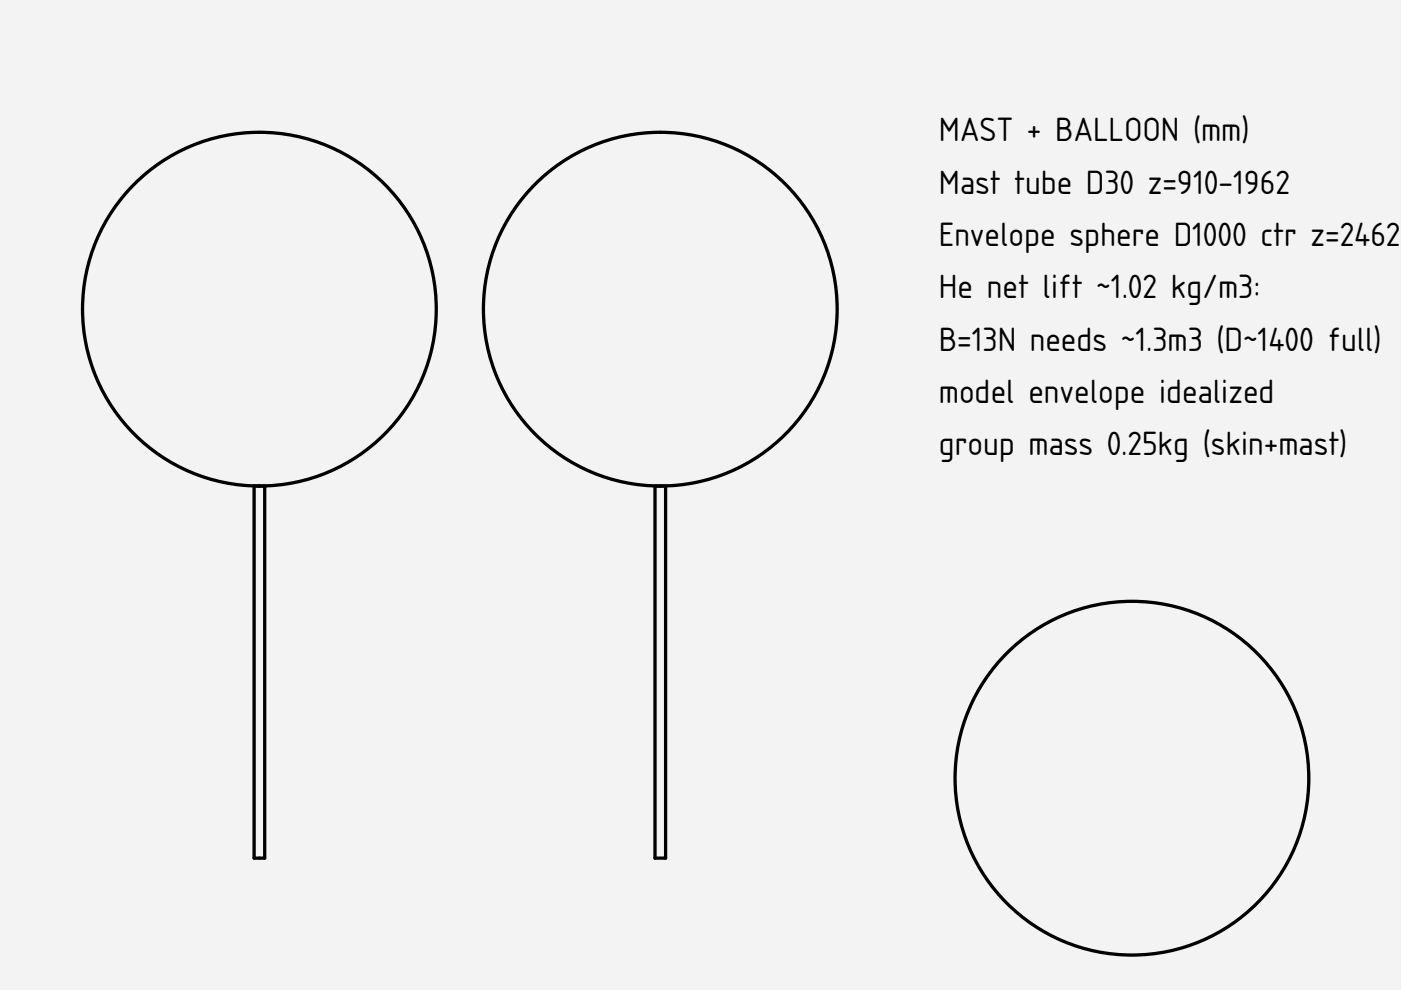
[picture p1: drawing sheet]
<svg xmlns="http://www.w3.org/2000/svg" width="297mm" height="210mm" viewBox="0 0 297 210" stroke-linecap="round" stroke-linejoin="round" font-family="sans-serif">
<path d="M0 0h297v210h-297z" fill-rule="evenodd" fill="#f1f3f5"/>
<path d="M0 0h297v210h-297zM0 0v210h297v-210z" fill="#000"/>
<g fill="#f1f3f5">
<path d="M53.9 103h2.2v78.9h-2.2z" fill-rule="evenodd"/>
<path d="M55 28a37.5 37.5 0 0 1 37.5 37.5 37.5 37.5 0 0 1-37.5 37.5h1.1v78.9h-2.2v-78.9a37.5 37.5 0 0 0 38.6-36.9 37.5 37.5 0 0 0-37.5-38.1z" fill-rule="evenodd"/>
</g>
<g fill="none" stroke="#000" stroke-width=".7">
<path d="M53.9 103h2.2v78.9h-2.2z"/>
<circle cx="55" cy="65.6" r="37.5"/>
</g>
<g fill="#f1f3f5">
<path d="M138.9 103h2.2v78.9h-2.2z" fill-rule="evenodd"/>
<path d="M113.5 39a37.4 37.4 0 0 1 26.5-11 37.5 37.5 0 0 0-37.5 38.1 37.5 37.5 0 0 0 38.6 36.9v78.9h-2.2v-78.9h1.1a37.5 37.5 0 0 1-34.7-23.1 37.5 37.5 0 0 1 8.2-40.9z" fill-rule="evenodd"/>
</g>
<g fill="none" stroke="#000" stroke-width=".7">
<path d="M138.9 103h2.2v78.9h-2.2z"/>
<circle cx="140" cy="65.5" r="37.5"/>
</g>
<circle cx="240" cy="165" r="37.5" fill="#f1f3f5"/>
<circle cx="240" cy="165" r="37.5" fill="none" stroke="#000" stroke-width=".7"/>
<g font-size="6.7">
<text x="199" y="29.9">MAST + BALLOON (mm)</text>
<text x="199" y="41">Mast tube D30 z=910-1962</text>
<text x="199" y="52.1">Envelope sphere D1000 ctr z=2462</text>
<text x="199" y="63.2">He net lift ~1.02 kg/m3:</text>
<text x="199" y="74.3">B=13N needs ~1.3m3 (D~1400 full)</text>
<text x="199" y="85.4">model envelope idealized</text>
<text x="199" y="96.5">group mass 0.25kg (skin+mast)</text>
</g>
</svg>
